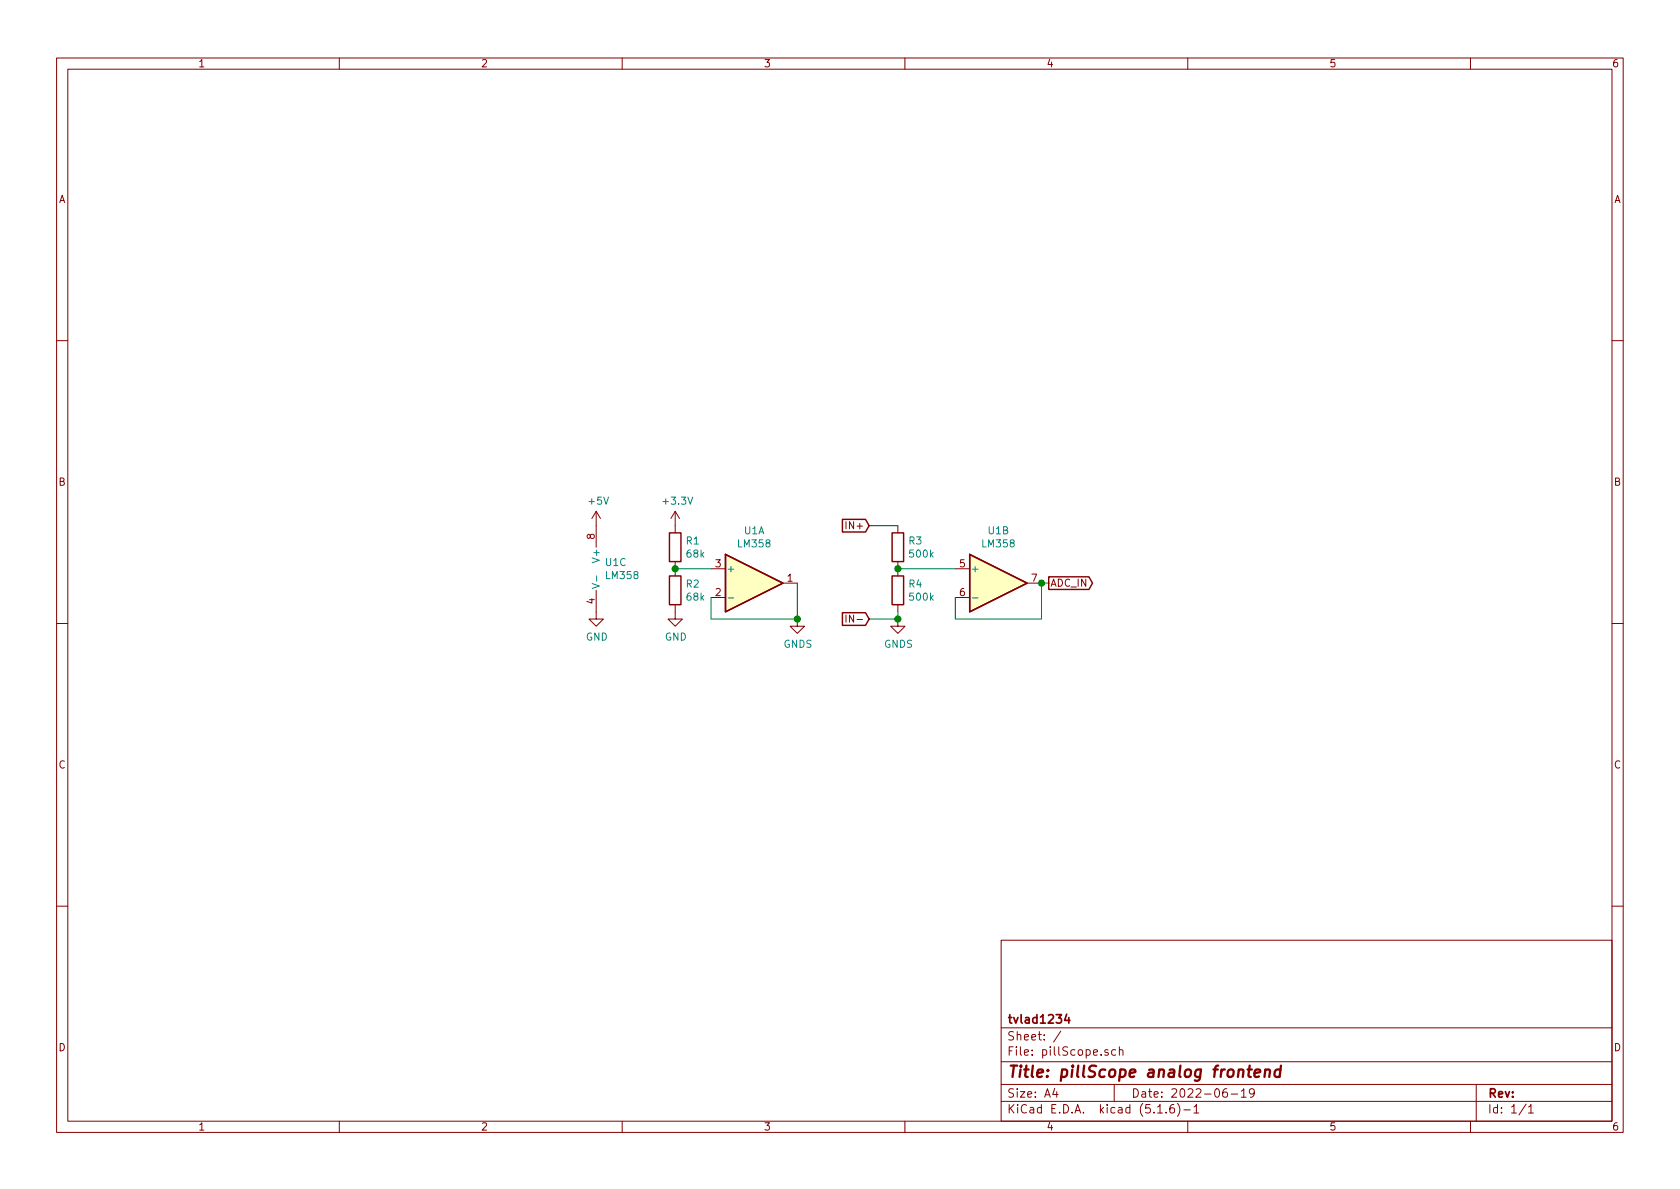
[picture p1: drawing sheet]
<svg xmlns="http://www.w3.org/2000/svg" width="297mm" height="210mm" viewBox="0 0 297 210" stroke-linecap="round" stroke-linejoin="round" font-family="sans-serif">
<g fill="none" stroke="#840000" stroke-width=".18">
<path d="M10 10.3h277v189.9h-277zM12 12.2h273v186.1h-273zM60 10.3v1.9M110 10.3v1.9M160 10.3v1.9M210 10.3v1.9M260 10.3v1.9M10 60.2h2M285 60.2h2M105.4 90.4v6.4M105.4 90.4l-.8 1.3M105.4 90.4l.8 1.3"/>
<path d="M119.4 90.4v3.8M119.4 99.3v2.5M119.4 90.4l-.8 1.3M119.4 90.4l.7 1.3M149.6 92.2v1.3M158.7 93v1.2M158.7 99.3v2.5M10 110.3h2M105.4 104.4v5.1h1.3l-1.3 1.2-1.3-1.2h1.3M119.4 106.9v2.6h1.2l-1.2 1.2-1.3-1.2h1.3M125.7 100.6h2.6M125.7 105.7h2.6"/>
<path d="M138.4 103.1h2.6M141 109.5v1.2h1.2l-1.2 1.3-1.3-1.3h1.3M149.6 108.8v1.2M158.7 109.5v1.2h1.3l-1.3 1.3-1.2-1.3h1.2M158.7 106.9v1.3M168.9 100.6h2.5M168.9 105.7h2.5M181.6 103.1h2.5M285 110.3h2M10 160.2h2M177 166.3h108v32h-108zM285 160.2h2"/>
<path d="M60 198.3v1.9M110 198.3v1.9M160 198.3v1.9M177 194.8h108M177 191.8h108M177 187.8h108M177 181.8h108M186.5 192.5l-.4 1h1M186.8 193v1M187.6 182.3l-1.3 2M195.9 185.7a.37 .37 0 0 0-.6 .1l.1 .2 .5 .2 .1 .1-.2 .3-.5-.1M197 191.8v3"/>
<path d="M197.3 185.7l-.5-.1-.3 .3 .1 .6 .2 .1 .5-.1M197.9 185.7h.1a.37 .37 0 0 1 .6 .1v.8M197.9 185.1v1.5M204.7 196.8h.8M206.2 196.7v.1M207.5 195.3a.59 .59 0 0 0-.7 .7v.5l.2 .2 .4 .1 .2-.1 .1-.5-.2-.2-.4-.1-.3 .3M208.2 195.1a1.71 1.71 0 0 1 0 2.3M209.3 196.3h1.2M210 198.3v1.9M211.1 195.8l.4-.5v1.5M211.1 196.8h.9M216.9 192.5a.62 .62 0 0 0-.7 .7l.1 .7 .2 .1 .5-.1v-.5l-.1-.2-.4-.1-.3 .3"/>
<path d="M217.7 193.5h1.1M219.5 193l.4-.5v1.5M219.5 194h.8M221.8 193.2l-.3 .3h-.3l-.3-.3v-.4l.2-.2 .4-.1 .2 .2a1.13 1.13 0 0 1-.2 1.2l-.4 .1M260 198.3v1.9M261 191.8v6.5M269.8 195.2l-1.2 2M270.3 195.8l.4-.5v1.5M270.3 196.8h.8"/>
</g>
<path d="M220.6 189.1h.7M221 188.4l-.3 1.8 .1 .1 .4 .1M221.8 189.8l1-.2v-.4l-.6-.1-.3 .3-.1 .9 .2 .1 .6-.1M223.7 189.3a.52 .52 0 0 1 .9 .1l-.2 1M223.7 189.1l-.1 1.3M226.4 189.2a.68 .68 0 0 0-1 .3v.8l.3 .1 .5-.1M226.5 188.4l-.3 2" fill="none" stroke="#840000" stroke-width=".41"/>
<path d="M188.6 179.3l-.4 1.1h1M189 179.9v1" fill="none" stroke="#840000" stroke-width=".3"/>
<path d="M104.7 103.2l1.3 .4-1.3 .5M105.5 101.8v1M128.8 105.7h.9M171.9 105.7h1" fill="none" stroke="#008484" stroke-width=".18"/>
<g fill="#ffffc2" stroke="#ffffc2" stroke-width=".18">
<path d="M171.4 98l10.2 5.1-10.2 5.1z"/>
<path d="M128.3 98l10.1 5.1-10.1 5.1z"/>
</g>
<path d="M118.4 94.2h2v5.1h-2zM128.3 98l10.1 5.1-10.1 5.1zM148.9 91.8h4.1l.7 1.2-.7 1.1h-4.1zM157.7 94.2h2.1v5.1h-2.1zM171.4 98l10.2 5.1-10.2 5.1zM118.4 101.8h2v5.1h-2zM148.9 108.4h4.1l.7 1.1-.7 1.1h-4.1zM157.7 101.8h2.1v5.1h-2.1zM185.4 102h7.1l.7 1.1-.7 1.1h-7.1z" fill="none" stroke="#840000" stroke-width=".25"/>
<path d="M153.7 93h5M119.4 100.6h6.3M141 103.1v6.4h-15.3v-3.8M158.7 108.2v1.3h-5M158.7 100.6h10.2M185.4 103.1h-1.3v6.4h-15.2v-3.8" fill="none" stroke="#008400" stroke-width=".18"/>
<g fill="#008400" stroke="#008400" stroke-width=".25">
<circle cx="184.2" cy="103.1" r=".51"/>
<circle cx="158.8" cy="100.6" r=".51"/>
<circle cx="141" cy="109.5" r=".51"/>
<circle cx="119.4" cy="100.6" r=".51"/>
<circle cx="158.8" cy="109.5" r=".51"/>
</g>
<text font-size="2.8" fill="#840000" x="178" y="190.5">Title: pillScope analog frontend</text>
<g font-size="2.1" fill="#840000">
<text x="178" y="184">Sheet: /</text>
<text x="178" y="181">tvlad1234</text>
<text x="178" y="186.7">File: pillScope.sch</text>
<text x="178" y="196.9">KiCad E.D.A. kicad (5.1.6)-1</text>
<text x="178" y="194.1">Size: A4</text>
<text x="200" y="194.1">Date: 2022-06-19</text>
<text x="263" y="194.1">Rev:</text>
<text x="263" y="196.9">Id: 1/1</text>
</g>
<g font-size="1.8" fill="#840000">
<text x="35" y="11.9">1</text>
<text x="85" y="11.9">2</text>
<text x="135" y="11.9">3</text>
<text x="185" y="11.9">4</text>
<text x="235" y="11.9">5</text>
<text x="285" y="11.9">6</text>
<text x="10.4" y="35.9">A</text>
<text x="285.4" y="35.9">A</text>
<text x="10.4" y="85.9">B</text>
<text x="285.4" y="85.9">B</text>
<text x="105.2" y="95.3" transform="rotate(-90 105.2 95.3)">8</text>
<text x="150.1" y="93.6">IN+</text>
<text x="126.5" y="100.3">3</text>
<text x="169.7" y="100.3">5</text>
<text x="105.2" y="106.8" transform="rotate(-90 105.2 106.8)">4</text>
<text x="126.5" y="105.4">2</text>
<text x="139.2" y="102.9">1</text>
<text x="169.7" y="105.4">6</text>
<text x="182.4" y="102.9">7</text>
<text x="185.7" y="103.8">ADC_IN</text>
<text x="150.5" y="110.1">IN-</text>
<text x="10.4" y="135.9">C</text>
<text x="285.4" y="135.9">C</text>
<text x="10.4" y="185.9">D</text>
<text x="285.4" y="185.9">D</text>
<text x="35" y="199.9">1</text>
<text x="85" y="199.9">2</text>
<text x="135" y="199.9">3</text>
<text x="185" y="199.9">4</text>
<text x="235" y="199.9">5</text>
<text x="285" y="199.9">6</text>
</g>
<g font-size="1.8" fill="#008484">
<text x="104.2" y="89.2">+5V</text>
<text x="117.4" y="89.2">+3.3V</text>
<text x="131.6" y="94.5">U1A</text>
<text x="174.8" y="94.5">U1B</text>
<text x="106" y="99.1" transform="rotate(-90 106 99.1)">V+</text>
<text x="107.1" y="100.1">U1C</text>
<text x="121.4" y="96.3">R1</text>
<text x="121.5" y="98.6">68k</text>
<text x="128.4" y="101.2">+</text>
<text x="130.6" y="96.8">LM358</text>
<text x="160.7" y="96.3">R3</text>
<text x="161" y="98.6">500k</text>
<text x="171.6" y="101.2">+</text>
<text x="173.8" y="96.8">LM358</text>
<text x="107.3" y="102.4">LM358</text>
<text x="121.4" y="103.9">R2</text>
<text x="121.5" y="106.2">68k</text>
<text x="160.7" y="103.9">R4</text>
<text x="161" y="106.2">500k</text>
<text x="103.6" y="113.3">GND</text>
<text x="117.6" y="113.3">GND</text>
<text x="138.6" y="114.5">GNDS</text>
<text x="156.3" y="114.5">GNDS</text>
</g>
</svg>
